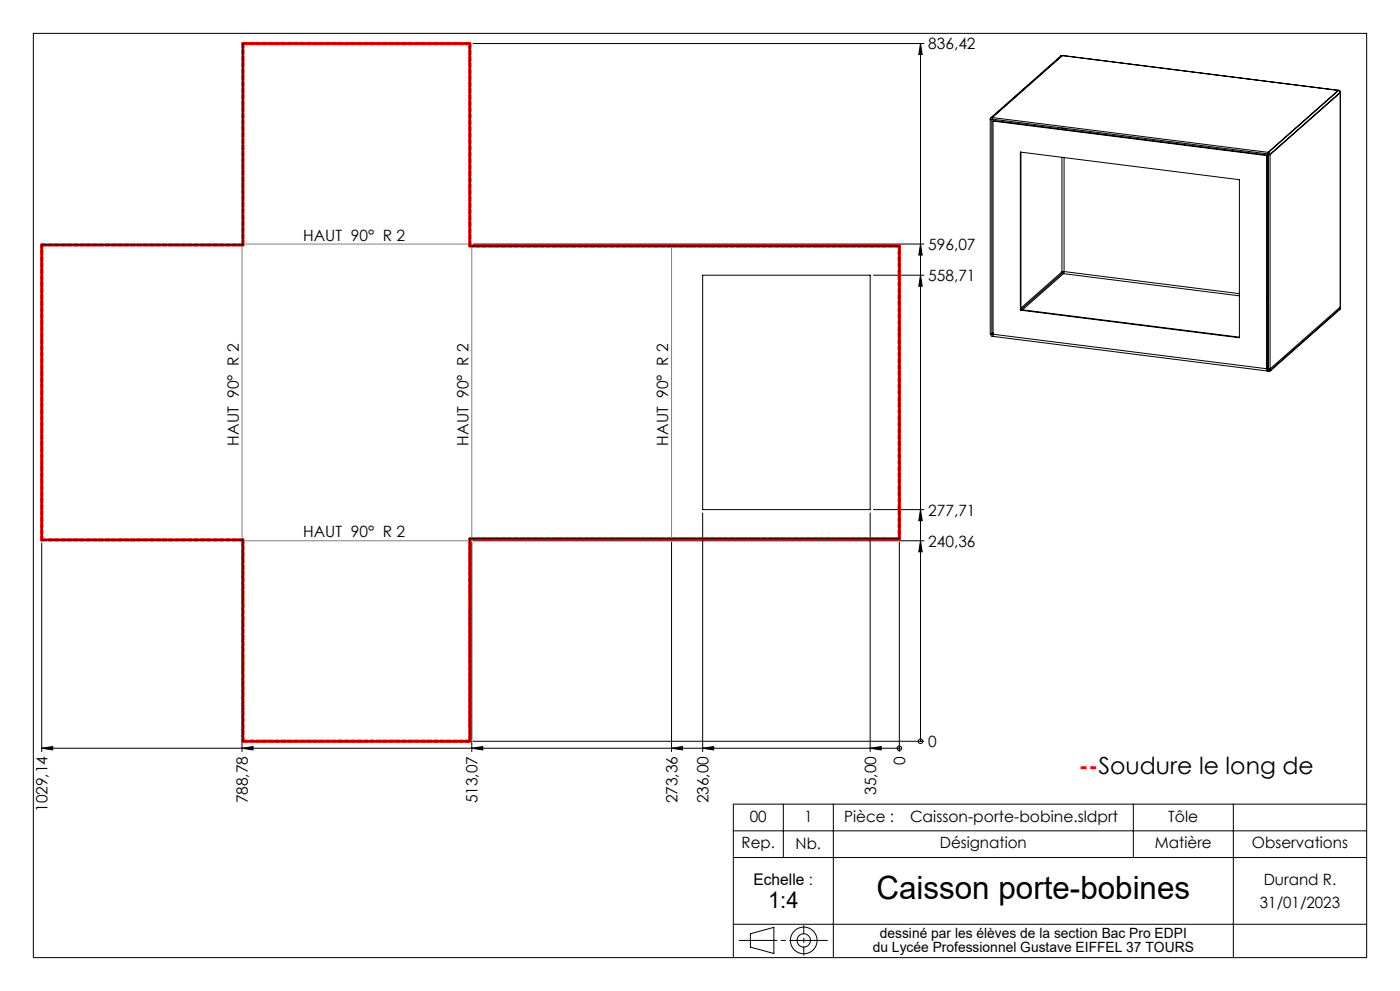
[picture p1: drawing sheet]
<svg xmlns="http://www.w3.org/2000/svg" width="420mm" height="297mm" viewBox="0 0 420 297" stroke-linecap="round" stroke-linejoin="round" font-family="sans-serif">
<g fill="none" stroke="#000" stroke-width=".3">
<path d="M10 10h400v277h-400zM141.9 13.1h135.3M276.1 13.1l.6 3.3h-1.1zM276.1 13.1v209.1M318.2 16.8l-21 18.5M318.6 16.7l-.4 .1M318.6 16.7h.1M318.6 16.7l-21.1 18.5M318.7 16.6l-.1 .1M318.7 16.6l82.7 10.5M318.7 16.6l-.4 .1M318.7 16.7l83 10.4"/>
<path d="M318.7 16.7l-21 18.5M297.5 35.2l-.4 .4v64.4h.4M297.5 35.2h.2M297.7 35.2l82.7 10.5M297.7 35.2v.5M297.7 35.7l82.7 10.4M297.7 35.7h-.2v64.3M297.7 35.7l-.6 .1M297.9 36.3v63.9M297.9 36.3l82.1 10.3M297.9 36.3l.2-.2 82.1 10.4M318.6 38.3v.4"/>
<path d="M319.2 38.4v.4M401.4 27.1l-21 18.6M401.4 27.1h.2M401.6 27.1l.5 .6M401.6 27.1l-21 18.6M401.7 27.1h-.1M401.7 27.1l.4 .5M402.1 27.7l-21.1 18.5M402.1 27.7v64.8M402.1 27.6v.1M402.1 27.8l-21.1 18.6-.4-.1M402.1 27.6v64.7"/>
<path d="M306.1 45.6l65.7 8.3v47.3l-65.7-8.2zM306.3 45.6v47.2M318.6 47.1v34.9M319.2 47.2v34.2M380 46.6v63.9M380.2 46.5l-.2 .1M380.2 46.5v63.9M380.4 46.1h.2v64.4M380.4 45.7v.4M380.4 45.7h.2M380.6 45.7l.4 .5M381 46.2v64.4"/>
<path d="M12.5 73.4h60.4v-60.3h68v60.6h128.9v87.8h-128.9v60.7h-68v-60.4h-60.4zM141.9 73.1h135.3M276.1 73.1l.6 3.3h-1.1zM210.8 82.5h50.3v70.2h-50.3zM262.1 82.5h15.1M276.1 82.5l.6 3.3h-1.1zM297.2 100l.1 .6 .4 .2M297.7 99.9v.3l82.3 10.3M297.9 99.7l-.4 .3M306.3 92.8l-.2 .2M306.3 92.8l65.5 8.3M318.6 82l53.2 6.7"/>
<path d="M318.6 82l-12.3 10.8M319.2 81.4l-.2 .6-12.2 10.9M319.2 81.4l-.6 .1-12.3 10.8M319.2 81.4l-.6 .6M319.2 81.4l52.6 6.6M380.2 89.7l.4 .1M380.2 89.1h.4M401.9 92.8l-20.7 18.3M402.1 92.5l-.2 .3M402.1 92.5l-20.8 18.3M402.1 92.3l-.2 .5M402.1 91.9l-20.9 18.5"/>
<path d="M402.1 92.3v.2M297.7 100.8l82.5 10.4M297.7 100.8h.1M297.9 100.2l.2 .6M297.9 100.2h-.1M298.1 100.8v.1M380 110.5l.2 .7M380.2 110.4v.2M380.2 110.4l-.2 .1M380.2 111.2l.5 .1M380.2 111.2h.1M380.2 110.6v.6"/>
<path d="M380.6 110.5l.4 .1M380.6 110.5l-.2 .1M380.7 110.5v.2l-.5-.1M380.7 111.2v.1M381.2 111.1l-.5 .1M381.2 110.7l-.1 .4-.4 .1M381.2 110.7l.1 .1M381.2 110.4l-.2 .2M381.2 110.4v.3M381.3 110.8l-.1 .3M210.8 153.7v71.6M261.1 153.7v71.6"/>
<path d="M262.1 152.7h15.1M276.1 152.7l.6 3.3h-1.1zM12.5 162.8v62.5M72.6 162.8v62.5M141.5 162.5v62.8M141.9 162.1h135.3M201.5 162.5v62.8M269.8 162.5v62.8M276.1 162.1l.6 3.3h-1.1zM12.5 224.2l3.3-.5v1.1zM12.5 224.2h257.3M72.6 224.2l3.3-.5v1.1z"/>
<path d="M141.5 224.2l3.3-.5v1.1zM141.9 222.2h135.3M201.5 224.2l3.3-.5v1.1zM210.8 224.2l3.3-.5v1.1zM261.1 224.2l3.3-.5v1.1zM269.8 224.2h.1M276.1 222.2h.1M220 257h190M220 249h190M235 241v16M250 241v46M340 241v16"/>
<path d="M370 241v46M410 241h-190v46M220 277h190M225.1 279.8l7.1-1.9v7.9l-7.1-2z"/>
<circle cx="269.8" cy="224.2" r=".68"/>
<circle cx="276.1" cy="222.2" r=".68"/>
<circle cx="241.1" cy="281.8" r="2"/>
<circle cx="241.1" cy="281.8" r="4"/>
</g>
<path d="M221.8 281.8h26.4" fill="none" stroke="#000" stroke-width=".3" stroke-dasharray="30.5 1.3 1.3 1.3" stroke-dashoffset="19.1"/>
<path d="M241.1 277.4v8.9" fill="none" stroke="#000" stroke-width=".3" stroke-dasharray="30.5 1.3 1.3 1.3" stroke-dashoffset="27.9"/>
<path d="M12.5 73.4h60.4M72.9 73.4v-60.3M140.9 73.7h128.9M72.9 161.8h-60.4M269.8 161.5h-128.9M72.9 222.2v-60.4" fill="none" stroke="#f00" stroke-width="1" stroke-dasharray="1.3 .6"/>
<path d="M140.9 13.1v60.6M140.9 161.5v60.7" fill="none" stroke="#f00" stroke-width="1" stroke-dasharray="1.3 .6" stroke-dashoffset="-.2"/>
<path d="M72.9 13.1h68M140.9 222.2h-68" fill="none" stroke="#f00" stroke-width="1" stroke-dasharray="1.3 .6" stroke-dashoffset="-.1"/>
<path d="M12.5 161.8v-88.4" fill="none" stroke="#f00" stroke-width="1" stroke-dasharray="1.3 .6" stroke-dashoffset=".3"/>
<path d="M269.8 73.7v87.8" fill="none" stroke="#f00" stroke-width="1" stroke-dasharray="1.3 .6" stroke-dashoffset=".6"/>
<path d="M72.6 73.4v88.4M72.9 73.1h68M141.5 73.7v87.8M201.5 73.7v87.8M72.9 162.1h68" fill="none" stroke="#808080" stroke-width=".3"/>
<g fill="#000">
<path d="M276.1 162.1l.6 3.3h-1.1zM276.1 152.7l.6 3.3h-1.1zM276.1 82.5l.6 3.3h-1.1zM276.1 73.1l.6 3.3h-1.1zM276.1 13.1l.6 3.3h-1.1z"/>
<path d="M261.1 224.2l3.3-.5v1.1zM210.8 224.2l3.3-.5v1.1zM201.5 224.2l3.3-.5v1.1zM141.5 224.2l3.3-.5v1.1zM72.6 224.2l3.3-.5v1.1zM12.5 224.2l3.3-.5v1.1z"/>
</g>
<text font-size="9.6" x="262.9" y="269.4">Caisson porte-bobines</text>
<text font-size="7.1" fill="#f00" x="323.6" y="232">--Soudure le long de</text>
<text font-size="6.9" x="230.5" y="272.1">1:4</text>
<text font-size="4.8" x="226.1" y="265.3">Echelle :</text>
<g font-size="4.7">
<text x="278.5" y="14.8">836,42</text>
<text x="91" y="72.1">HAUT 90° R 2</text>
<text x="278.5" y="74.9">596,07</text>
<text x="278.5" y="84.2">558,71</text>
<text x="71.6" y="133.6" transform="rotate(-90 71.6 133.6)">HAUT 90° R 2</text>
<text x="140.5" y="133.6" transform="rotate(-90 140.5 133.6)">HAUT 90° R 2</text>
<text x="200.5" y="133.6" transform="rotate(-90 200.5 133.6)">HAUT 90° R 2</text>
<text x="278.5" y="154.5">277,71</text>
<text x="91" y="161.1">HAUT 90° R 2</text>
<text x="278.5" y="163.8">240,36</text>
<text x="278.5" y="223.9">0</text>
<text x="271.6" y="229.1" transform="rotate(-90 271.6 229.1)">0</text>
<text x="262.8" y="238.2" transform="rotate(-90 262.8 238.2)">35,00</text>
<text x="14.3" y="243.4" transform="rotate(-90 14.3 243.4)">1029,14</text>
<text x="74.4" y="240.8" transform="rotate(-90 74.4 240.8)">788,78</text>
<text x="143.3" y="240.8" transform="rotate(-90 143.3 240.8)">513,07</text>
<text x="203.2" y="240.8" transform="rotate(-90 203.2 240.8)">273,36</text>
<text x="212.6" y="240.8" transform="rotate(-90 212.6 240.8)">236,00</text>
<text x="224.9" y="246.2">00</text>
<text x="241.3" y="246.2">1</text>
<text x="253.3" y="246.2">Pièce :</text>
<text x="273" y="246.3">Caisson-porte-bobine.sldprt</text>
<text x="350.5" y="246.3">Tôle</text>
<text x="222.5" y="254.2">Rep.</text>
<text x="238.7" y="254.4">Nb.</text>
<text x="281.9" y="254.2">Désignation</text>
<text x="346.4" y="254.2">Matière</text>
<text x="375.6" y="254.2">Observations</text>
<text x="379.1" y="265.4">Durand R.</text>
<text x="378" y="272.1">31/01/2023</text>
</g>
<g font-size="4.2">
<text x="263.9" y="281.1">dessiné par les élèves de la section Bac Pro EDPI</text>
<text x="261.8" y="285.3">du Lycée Professionnel Gustave EIFFEL 37 TOURS</text>
</g>
</svg>
